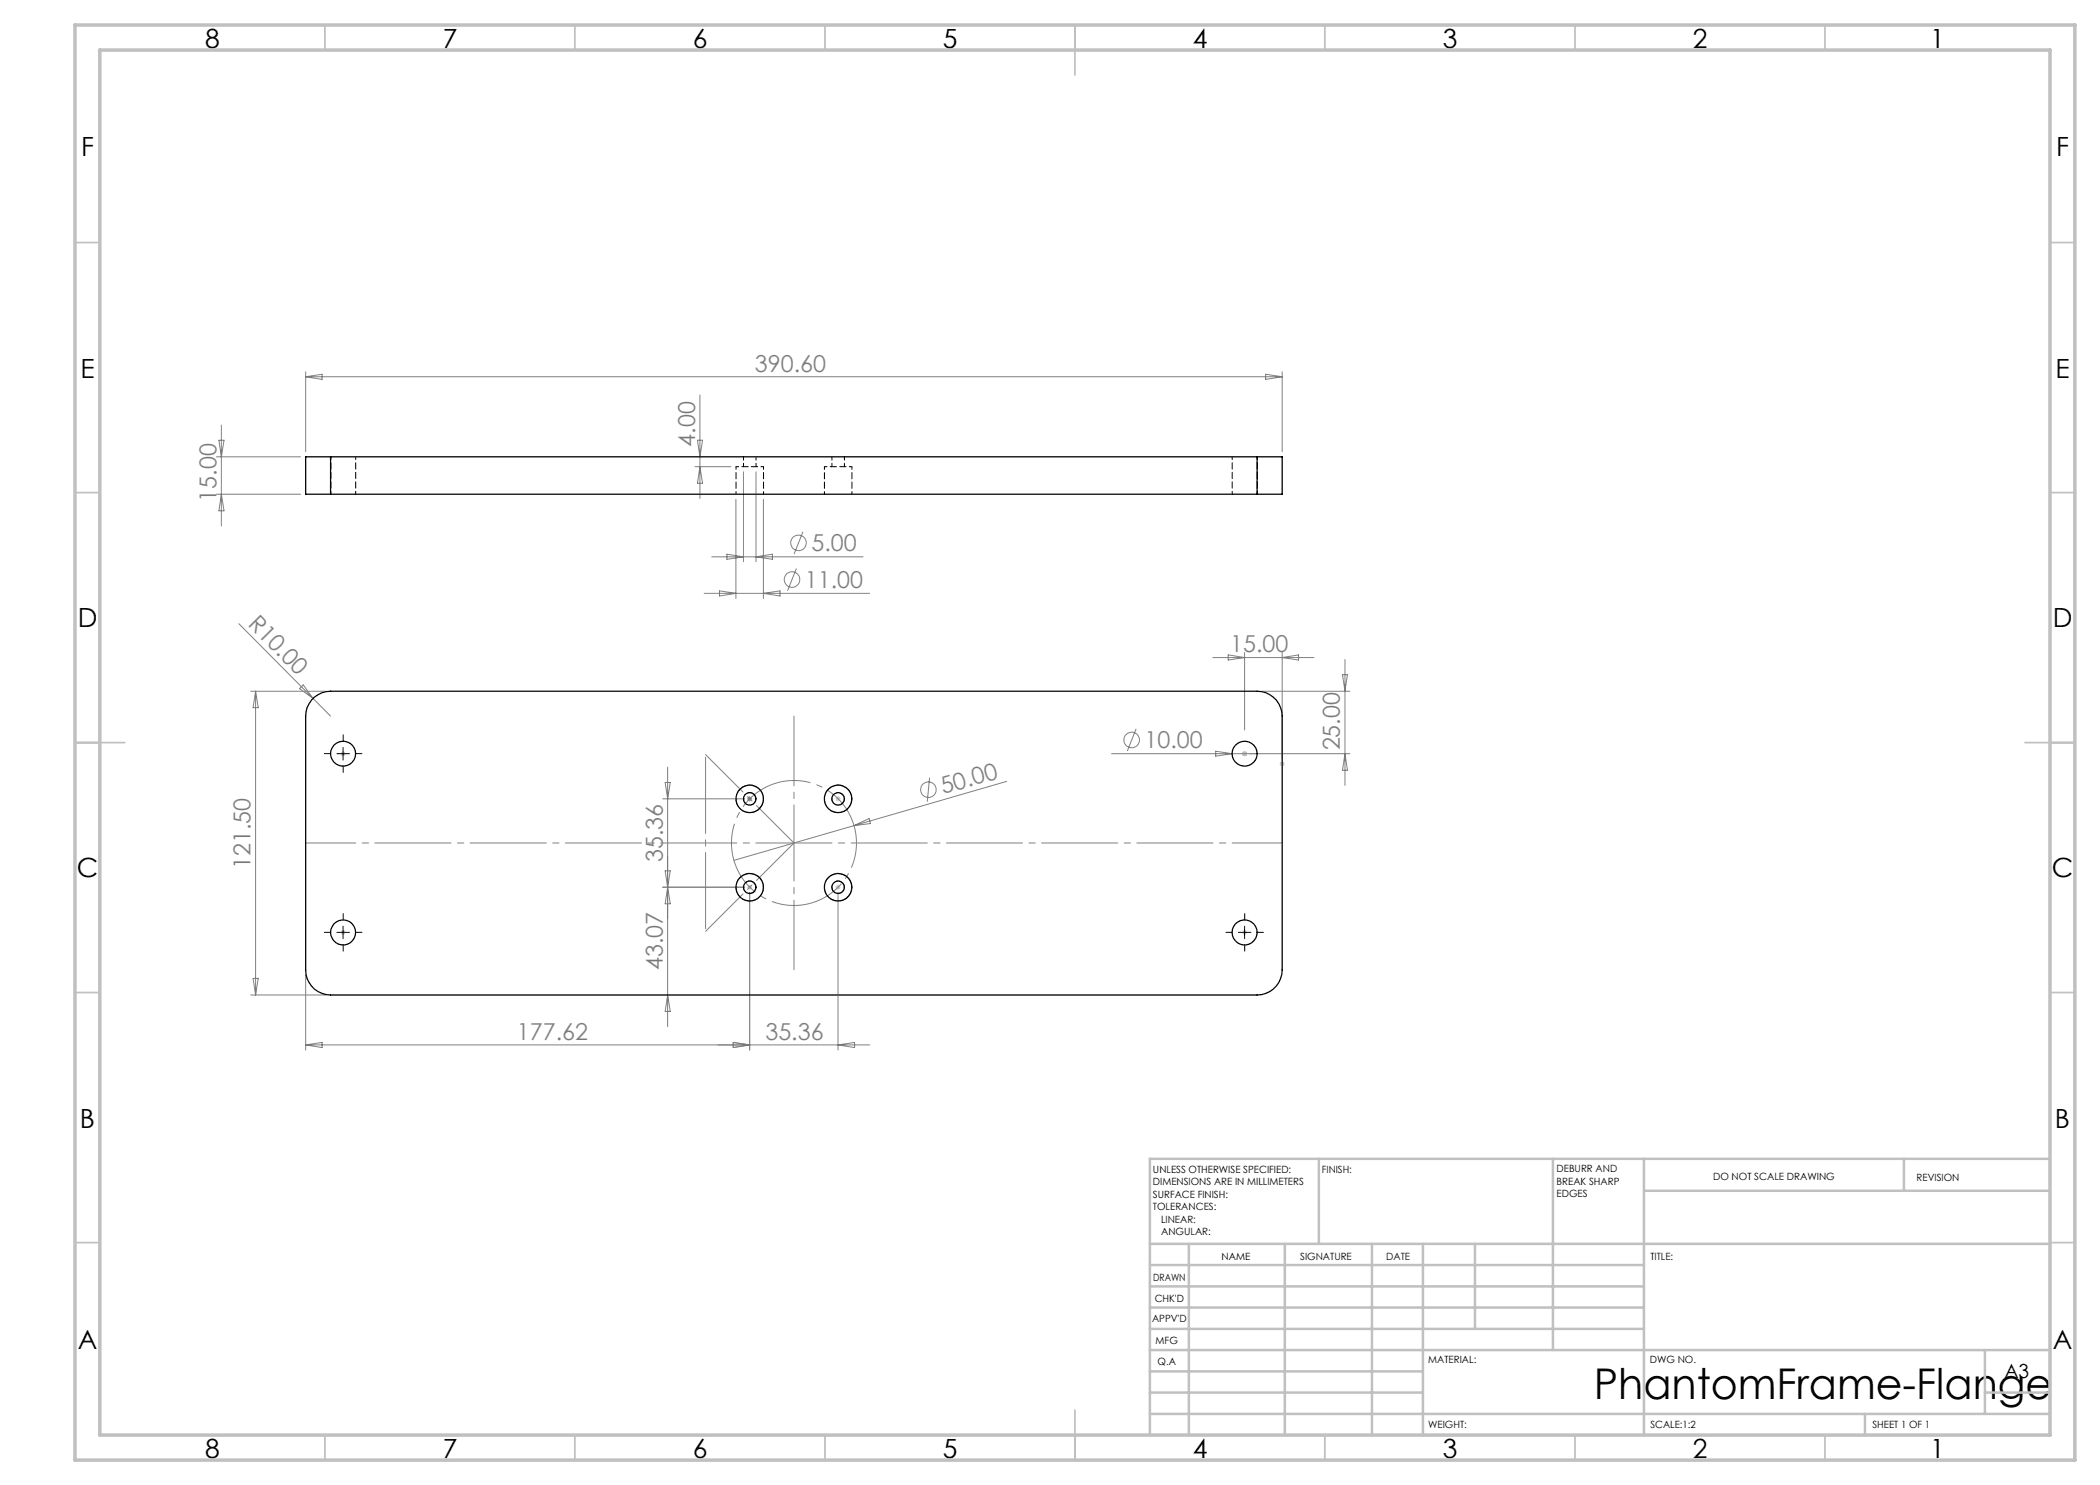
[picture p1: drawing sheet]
<svg xmlns="http://www.w3.org/2000/svg" width="420mm" height="297mm" viewBox="0 0 420 297" stroke-linecap="round" stroke-linejoin="round" font-family="sans-serif">
<g fill="none" stroke="#808080" stroke-width=".2">
<path d="M61.1 74.4v15.9M61.1 75.3l3.3-.4v1zM61.1 75.3h195.3M140 79v20.7M253.1 74.9l3.3 .4-3.3 .6zM256.4 74.4v15.9M43.3 98.8h16.8M43.3 91.4h16.8M43.8 88h1l-.5 3.4zM44.3 85v20.2M44.3 98.8l.5 3.4h-1zM139 93.3h7.2"/>
<path d="M139.5 88h1l-.5 3.4zM140 93.3l.5 3.4h-1zM147.2 99.9v19.8M148.7 94.4v18M151.2 94.4v18M152.7 99.9v19.8M140.8 118.7h33.1M142.3 111.4h30.3M143.9 118.2l3.3 .5-3.3 .5zM145.4 110.8l3.3 .6-3.3 .5zM151.2 111.4l3.3-.6v1.1zM152.7 118.7l3.3-.5v1z"/>
<path d="M159.3 113.7l-1.8 4.4M160.6 106.4l-1.8 4.4M47.8 124.7l14.8 15M50.1 138.3h15M51.1 138.3v60.7M51.1 138.3l.5 3.2h-1zM59.9 137.7l.7-.7 2 2.7zM62.6 139.7l3.5 3.5M242.6 131.5h20.2M245.6 131l3.3 .5-3.3 .5zM248.9 130.5v15.5M252.4 138.3h17.6"/>
<path d="M256.4 130.5v21.3M256.4 131.5l3.3-.5v1zM268.5 134.9h1l-.5 3.4zM269 131.9v25.2M132.5 159.8h16.4M133 156.5h1.1l-.6 3.3zM133.5 153.4v51.9M149.4 159.8h1M149.6 159.4l.7 .7M149.9 159.3v1M150.3 159.4l-.7 .7M185.9 155.5l-.4 4.8"/>
<path d="M201.3 156.3l-54.5 15.8M222.3 150.7h47.7M227.2 145.8l-1.7 4.4M243.1 150.2l3.3 .5-3.3 .5zM269 150.7l.5 3.4h-1zM132.5 177.4h16.4M133 174.2h1.1l-.6 3.2zM133.5 177.4l.6 3.4h-1.1zM149.9 178.5v31.5M167.6 178.5v31.5M170.8 165.1l3-1.4 .3 1zM50.1 199h15"/>
<path d="M50.6 195.7h1l-.5 3.3zM61.1 195v15M133.5 199l.6 3.3h-1.1zM61.1 209h112.9M61.1 209l3.3-.5v1zM146.6 208.5l3.3 .5-3.3 .5zM167.6 209l3.3-.5v1z"/>
<circle cx="158.4" cy="115.9" r="1.55"/>
<circle cx="159.7" cy="108.6" r="1.55"/>
<circle cx="185.7" cy="157.9" r="1.56"/>
<circle cx="226.3" cy="148" r="1.56"/>
</g>
<g fill="none" stroke="#c0c0c0" stroke-width=".2">
<path d="M68.1 150.7h1M68.3 150.4l.7 .7M68.6 150.2v1M69 150.4l-.7 .7M149.4 159.8h1M149.6 159.4l.7 .7M149.9 159.3v1M150.3 159.4l-.7 .7M167.1 159.8h1M167.3 159.4l.7 .7M167.6 159.3v1M168 159.4l-.7 .7"/>
<path d="M248.4 150.7h1M248.6 150.4l.7 .7M248.9 150.2v1M249.3 150.4l-.7 .7M255.9 152.7h1M256.1 152.4l.7 .7M256.4 152.3v.9M256.8 152.4l-.7 .7M149.4 177.4h1M149.6 177.1l.7 .7M149.9 176.9v1M150.3 177.1l-.7 .7"/>
<path d="M167.1 177.4h1M167.3 177.1l.7 .7M167.6 176.9v1M168 177.1l-.7 .7M68.1 186.5h1M68.3 186.1l.7 .7M68.6 186v1M69 186.1l-.7 .7M248.4 186.5h1M248.6 186.1l.7 .7M248.9 186v1M249.3 186.1l-.7 .7"/>
</g>
<path d="M170.7 164.9a12.5 12.5 0 0 0-20.8-5.1 12.5 12.5 0 0 0 5.4 20.8 12.5 12.5 0 0 0 15.7-14.7l-.3-1" fill="none" stroke="#808080" stroke-width=".2" stroke-dasharray="15.2 1.3 1.3 1.3" stroke-dashoffset="6.5" stroke-linecap="butt"/>
<path d="M152.6 159a2.75 2.75 0 0 0-4.6-1.2 2.75 2.75 0 0 0 1.2 4.6 2.75 2.75 0 0 0 3.4-3.2v-.2M170.3 159a2.75 2.75 0 0 1-3.2 3.5 2.75 2.75 0 0 1-1.6-4.5 2.75 2.75 0 0 1 4.7 .7l.1 .3M152.6 176.6a2.75 2.75 0 0 1-3.2 3.5 2.75 2.75 0 0 1-1.6-4.4 2.75 2.75 0 0 1 4.7 .7l.1 .2M170.3 176.6a2.75 2.75 0 0 0-4.6-1.1 2.75 2.75 0 0 0 1.2 4.6 2.75 2.75 0 0 0 3.4-3.2v-.3" fill="none" stroke="#808080" stroke-width=".2" stroke-dasharray="15.2 1.3 1.3 1.3" stroke-dashoffset="8.5" stroke-linecap="butt"/>
<path d="M151.1 159.4a1.25 1.25 0 0 0-2-.5 1.25 1.25 0 0 0 .5 2 1.25 1.25 0 0 0 1.6-1.4l-.1-.1M168.8 159.4a1.25 1.25 0 0 1-1.4 1.6 1.25 1.25 0 0 1-.8-2 1.25 1.25 0 0 1 2.2 .2v.2M151.1 177.1a1.25 1.25 0 0 1-1.4 1.6 1.25 1.25 0 0 1-.7-2 1.25 1.25 0 0 1 2.1 .2v.2M168.8 177.1a1.25 1.25 0 0 0-2-.6 1.25 1.25 0 0 0 .4 2.1 1.25 1.25 0 0 0 1.7-1.4l-.1-.1" fill="none" stroke="#808080" stroke-width=".2" stroke-dasharray="15.2 1.3 1.3 1.3" stroke-dashoffset="13.2" stroke-linecap="butt"/>
<g fill="none" stroke="#c0c0c0" stroke-width=".35">
<path d="M65 5v5M115 5v5M165 5v5M215 5v10M265 5v5M315 5v5M365 5v5M15 48.5h5M410 48.5h5M15 98.5h5M410 98.5h5M15 148.5h10"/>
<path d="M405 148.5h10M15 198.5h5M410 198.5h5M15 248.5h5M410 248.5h5M65 287v5M115 287v5M165 287v5M215 282v10M265 287v5M315 287v5M365 287v5"/>
</g>
<g fill="none" stroke="#c0c0c0" stroke-width=".5">
<path d="M263.8 231.8v17M310.6 231.8v38.2M328.8 231.8v55.2M328.8 238.2h81.2M380.8 231.8v6.4M410 231.8h-180v55.2M230 248.8h180M230 257.3h98.8M230 253h98.8M237.8 248.8v38.2M257 248.8v38.2M274.4 248.8v38.2"/>
<path d="M284.6 248.8v38.2M295 248.8v17M230 265.8h98.8M230 261.5h98.8M230 278.5h54.6M230 274.3h54.6M230 270h180M397 278.5h13M397 270v12.8M230 282.8h180M373 282.8v4.2"/>
</g>
<path d="M15 5h400v287h-400zM20 10h390v277h-390z" fill="none" stroke="#c0c0c0" stroke-width=".7"/>
<path d="M66.1 150.7h-1.2M68.6 148.2v-1.2M68.6 153.2v1.3M71.1 150.7h1.3M66.1 186.5h-1.2M68.6 184v-1.3M68.6 189v1.2M71.1 186.5h1.3M246.4 186.5h-1.2M248.9 184v-1.3M248.9 189v1.2M251.4 186.5h1.3" fill="none" stroke="#000" stroke-width=".2" stroke-dasharray="15.2 1.3 1.3 1.3"/>
<path d="M67.4 150.7h2.5M68.6 149.5v2.5M67.4 186.5h2.5M68.6 185.2v2.5M247.7 186.5h2.5M248.9 185.2v2.5" fill="none" stroke="#000" stroke-width=".2"/>
<path d="M158.8 143.2v50.8" fill="none" stroke="#808080" stroke-width=".2" stroke-dasharray="15.2 1.3 1.3 1.3" stroke-dashoffset="1.3"/>
<path d="M158.8 168.6l-17.7-17.7M141.1 186.3l17.7-17.7" fill="none" stroke="#808080" stroke-width=".2" stroke-dasharray="15.2 1.3 1.3 1.3" stroke-dashoffset="4.6"/>
<path d="M256.4 168.6h-195.3" fill="none" stroke="#808080" stroke-width=".2" stroke-dasharray="15.2 1.3 1.3 1.3" stroke-dashoffset="5.2"/>
<path d="M141.1 150.9v35.4" fill="none" stroke="#808080" stroke-width=".2" stroke-dasharray="15.2 1.3 1.3 1.3" stroke-dashoffset="-.5"/>
<g fill="none" stroke="#000" stroke-width=".25">
<path d="M66.1 91.4h-5v7.4h5M66.1 98.8h185.3M66.1 91.4v7.4M66.1 91.4h185.3M251.4 91.4h5v7.4h-5M251.4 91.4v7.4M62.9 139.4a4.8 4.8 0 0 1 3.2-1.1h185.3a5 5 0 0 1 5 4.9v50.8a5 5 0 0 1-5 5h-185.3a5 5 0 0 1-5-5v-50.8a4.9 4.9 0 0 1 1.8-3.8z"/>
<circle cx="68.6" cy="150.7" r="2.49"/>
<circle cx="149.9" cy="159.8" r="2.75"/>
<circle cx="149.9" cy="159.8" r="1.26"/>
<circle cx="167.6" cy="159.8" r="2.75"/>
<circle cx="167.6" cy="159.8" r="1.24"/>
<circle cx="248.9" cy="150.7" r="2.49"/>
<circle cx="149.9" cy="177.5" r="2.75"/>
<circle cx="149.9" cy="177.5" r="1.26"/>
<circle cx="167.6" cy="177.5" r="2.75"/>
<circle cx="167.6" cy="177.5" r="1.24"/>
<circle cx="68.6" cy="186.5" r="2.5"/>
<circle cx="248.9" cy="186.5" r="2.5"/>
</g>
<path d="M66.1 98.8v-7.5M66.1 91.3v7.5M71.1 98.8v-7.5M147.2 93.3v5.5M152.7 93.3h-5.5M152.7 98.8v-5.5M164.9 93.3v5.5M170.4 93.3h-5.5M170.4 98.8v-5.5M246.4 91.3v7.5M251.4 91.3v7.5M251.4 98.8v-7.5" fill="none" stroke="#000" stroke-width=".2" stroke-dasharray="1.3 .6" stroke-dashoffset=".7"/>
<path d="M148.7 91.3v2M151.2 93.3v-2M166.4 91.3v2M168.9 93.3v-2" fill="none" stroke="#000" stroke-width=".2" stroke-dasharray="1.3 .6" stroke-dashoffset=".6"/>
<text font-size="8.5" x="318.8" y="279.7">PhantomFrame-Flange</text>
<g font-size="5.3">
<text x="41" y="9.5">8</text>
<text x="88.5" y="9.5">7</text>
<text x="138.5" y="9.5">6</text>
<text x="188.5" y="9.5">5</text>
<text x="238.5" y="9.5">4</text>
<text x="288.5" y="9.5">3</text>
<text x="338.5" y="9.5">2</text>
<text x="386" y="9.5">1</text>
<text x="16.2" y="31.3">F</text>
<text x="411.2" y="31.3">F</text>
<text x="16.1" y="75.5">E</text>
<text x="411.1" y="75.5">E</text>
<text x="15.5" y="125.5">D</text>
<text x="410.5" y="125.5">D</text>
<text x="15.4" y="175.5">C</text>
<text x="410.4" y="175.5">C</text>
<text x="16" y="225.5">B</text>
<text x="411" y="225.5">B</text>
<text x="15.5" y="269.8">A</text>
<text x="410.5" y="269.8">A</text>
<text x="41" y="291.5">8</text>
<text x="88.5" y="291.5">7</text>
<text x="138.5" y="291.5">6</text>
<text x="188.5" y="291.5">5</text>
<text x="238.5" y="291.5">4</text>
<text x="288.5" y="291.5">3</text>
<text x="338.5" y="291.5">2</text>
<text x="386" y="291.5">1</text>
</g>
<g font-size="4.7" fill="#808080">
<text x="151" y="74.3">390.60</text>
<text x="139" y="89.3" transform="rotate(-90 139 89.3)">4.00</text>
<text x="43.3" y="100.3" transform="rotate(-90 43.3 100.3)">15.00</text>
<text x="162.3" y="110.3">5.00</text>
<text x="161" y="117.6">11.00</text>
<text x="49.4" y="125" transform="rotate(45 49.4 125)">R10.00</text>
<text x="246.1" y="130.5">15.00</text>
<text x="228.9" y="149.7">10.00</text>
<text x="268" y="150.1" transform="rotate(-90 268 150.1)">25.00</text>
<text x="188.6" y="158.8" transform="rotate(-16 188.6 158.8)">50.00</text>
<text x="50.1" y="173.9" transform="rotate(-90 50.1 173.9)">121.50</text>
<text x="132.5" y="172.4" transform="rotate(-90 132.5 172.4)">35.36</text>
<text x="132.5" y="194.1" transform="rotate(-90 132.5 194.1)">43.07</text>
<text x="103.4" y="208">177.62</text>
<text x="153.1" y="208">35.36</text>
</g>
<text font-size="3.9" x="400.9" y="275.5">A3</text>
<g font-size="2">
<text x="230.6" y="234.6">UNLESS OTHERWISE SPECIFIED:</text>
<text x="230.6" y="237.1">DIMENSIONS ARE IN MILLIMETERS</text>
<text x="230.6" y="239.6">SURFACE FINISH:</text>
<text x="264.4" y="234.6">FINISH:</text>
<text x="311.3" y="234.5">DEBURR AND</text>
<text x="311.3" y="237">BREAK SHARP</text>
<text x="311.3" y="239.5">EDGES</text>
<text x="342.6" y="236">DO NOT SCALE DRAWING</text>
<text x="383.3" y="236.2">REVISION</text>
<text x="230.6" y="242.1">TOLERANCES:</text>
<text x="232.2" y="244.6">LINEAR:</text>
<text x="232.2" y="247.1">ANGULAR:</text>
<text x="244.3" y="252">NAME</text>
<text x="260" y="251.9">SIGNATURE</text>
<text x="277.2" y="251.9">DATE</text>
<text x="330.1" y="251.9">TITLE:</text>
<text x="230.6" y="256.1">DRAWN</text>
<text x="230.9" y="260.3">CHK'D</text>
<text x="230.4" y="264.4">APPV'D</text>
<text x="231.1" y="268.8">MFG</text>
<text x="231.5" y="273">Q.A</text>
<text x="285.6" y="272.5">MATERIAL:</text>
<text x="330" y="272.5">DWG NO.</text>
<text x="285.6" y="285.5">WEIGHT:</text>
<text x="330.1" y="285.6">SCALE:1:2</text>
<text x="374.5" y="285.6">SHEET 1 OF 1</text>
</g>
</svg>
